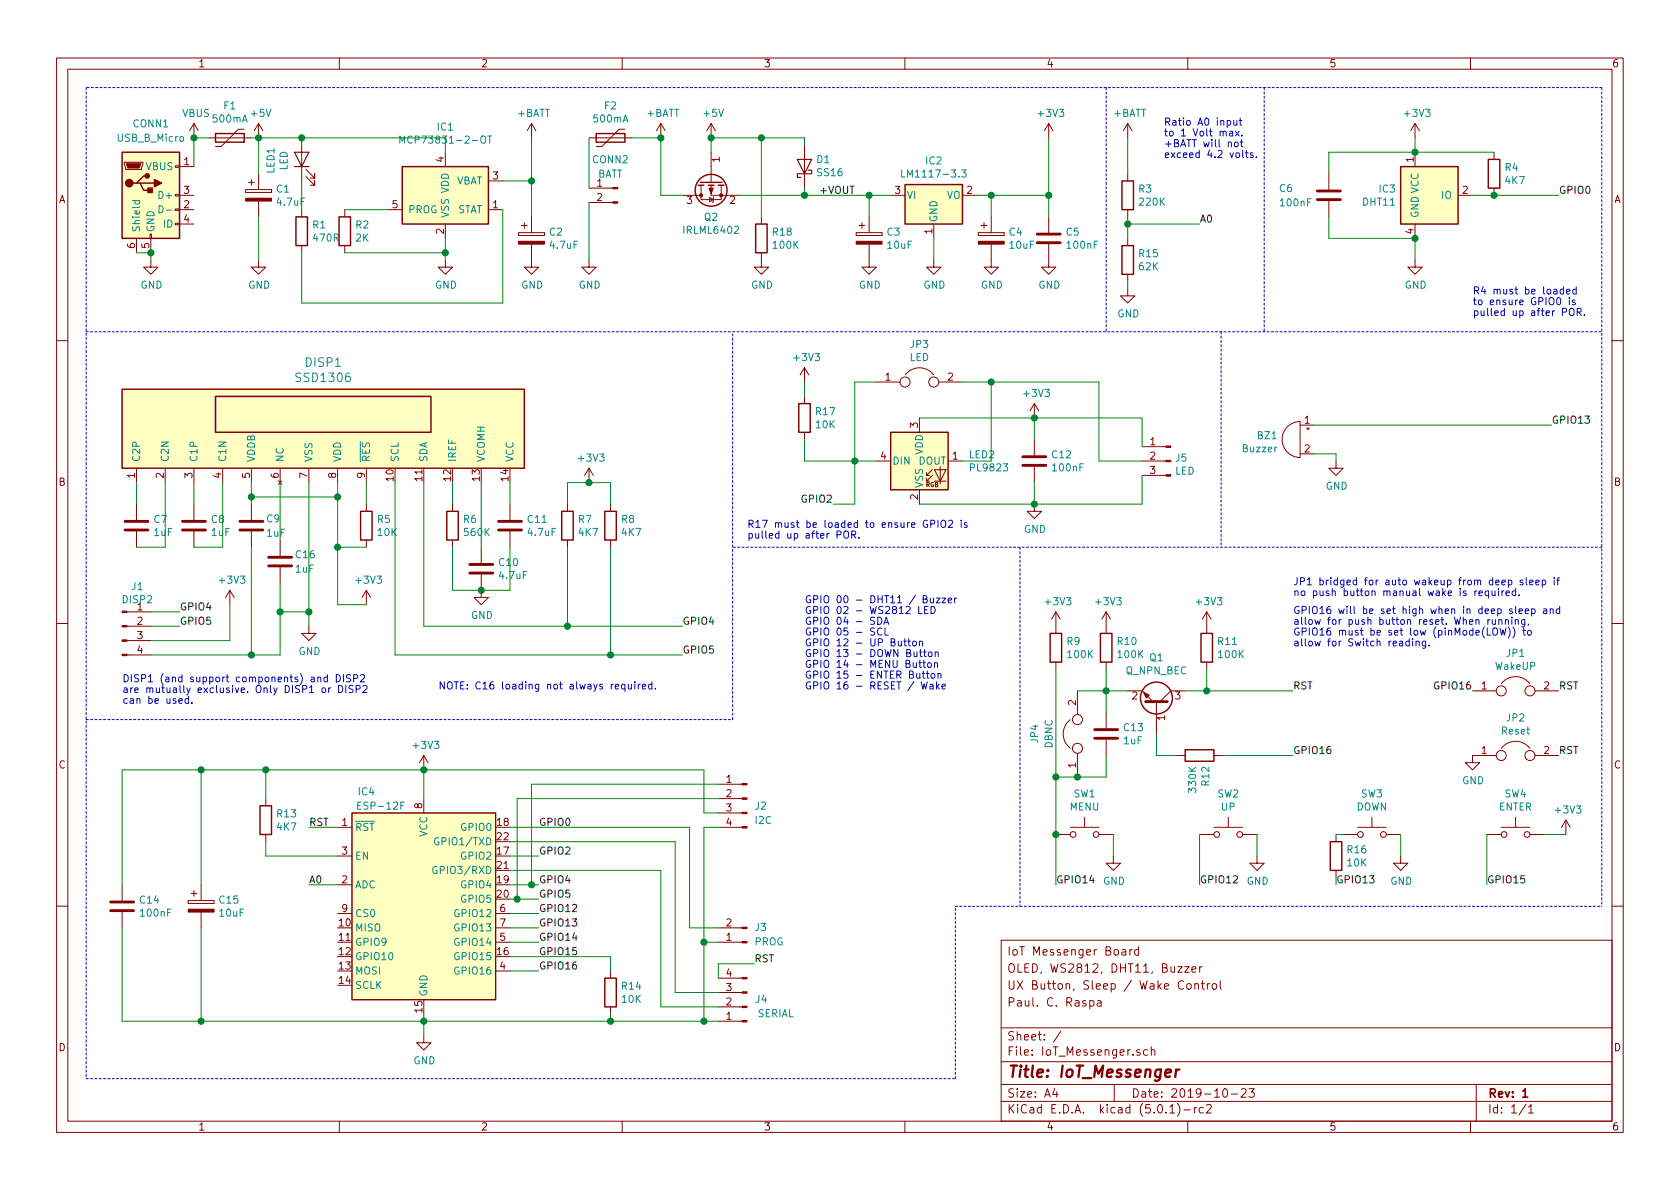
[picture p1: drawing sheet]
EESchema Schematic File Version 4
LIBS:IoT_Messenger-cache
EELAYER 26 0
EELAYER END
$Descr A4 11693 8268
encoding utf-8
Sheet 1 1
Title "IoT_Messenger"
Date "2019-10-23"
Rev "1"
Comp ""
Comment1 "Paul. C. Raspa"
Comment2 "UX Button, Sleep / Wake Control"
Comment3 "OLED, WS2812, DHT11, Buzzer"
Comment4 "IoT Messenger Board"
$EndDescr
$Comp
L Sensor:DHT11 IC3
U 1 1
P 9950 1350
F 0 "IC3" H 9720 1396 50  0000 R CNN
F 1 "DHT11" H 9720 1305 50  0000 R CNN
F 2 "KiCad-Sensors:Aosong_DHT11_5.5x12.0_P2.54mm" H 10100 1600 50  0001 C CNN
F 3 "http://akizukidenshi.com/download/ds/aosong/DHT11.pdf" H 10100 1600 50  0001 C CNN
	1    9950 1350
	1    0    0    -1  
$EndComp
$Comp
L RF_Module:ESP-12F IC4
U 1 1
P 2950 6350
F 0 "IC4" H 2550 7200 50  0000 C CNN
F 1 "ESP-12F" H 2650 7100 50  0000 C CNN
F 2 "RF_Modules:ESP-12E" H 2950 6350 50  0001 C CNN
F 3 "http://wiki.ai-thinker.com/_media/esp8266/esp8266_series_modules_user_manual_v1.1.pdf" H 2600 6450 50  0001 C CNN
	1    2950 6350
	1    0    0    -1  
$EndComp
$Comp
L Connector:Conn_01x02_Male CONN2
U 1 1
P 4300 1300
F 0 "CONN2" H 4350 1500 50  0000 C CNN
F 1 "BATT" H 4350 1400 50  0000 C CNN
F 2 "Connectors_JST:JST_PH_S2B-PH-K_02x2.00mm_Angled" H 4300 1300 50  0001 C CNN
F 3 "~" H 4300 1300 50  0001 C CNN
	1    4300 1300
	-1   0    0    -1  
$EndComp
$Comp
L Connector:Conn_01x04_Male J4
U 1 1
P 5200 7000
F 0 "J4" H 5100 6950 50  0000 C CNN
F 1 "SERIAL" H 5000 7050 50  0000 C CNN
F 2 "Pin_Headers:Pin_Header_Straight_1x04_Pitch2.54mm" H 5200 7000 50  0001 C CNN
F 3 "~" H 5200 7000 50  0001 C CNN
	1    5200 7000
	-1   0    0    1   
$EndComp
$Comp
L Device:CP C2
U 1 1
P 3700 1650
F 0 "C2" H 3818 1696 50  0000 L CNN
F 1 "4.7uF" H 3818 1605 50  0000 L CNN
F 2 "Capacitors_Tantalum_SMD:CP_Tantalum_Case-R_EIA-2012-12_Reflow" H 3738 1500 50  0001 C CNN
F 3 "~" H 3700 1650 50  0001 C CNN
	1    3700 1650
	1    0    0    -1  
$EndComp
$Comp
L Device:CP C1
U 1 1
P 1800 1350
F 0 "C1" H 1918 1396 50  0000 L CNN
F 1 "4.7uF" H 1918 1305 50  0000 L CNN
F 2 "Capacitors_Tantalum_SMD:CP_Tantalum_Case-R_EIA-2012-12_Reflow" H 1838 1200 50  0001 C CNN
F 3 "~" H 1800 1350 50  0001 C CNN
	1    1800 1350
	1    0    0    -1  
$EndComp
$Comp
L Device:CP C3
U 1 1
P 6050 1650
F 0 "C3" H 6168 1696 50  0000 L CNN
F 1 "10uF" H 6168 1605 50  0000 L CNN
F 2 "Capacitors_Tantalum_SMD:CP_Tantalum_Case-R_EIA-2012-12_Reflow" H 6088 1500 50  0001 C CNN
F 3 "~" H 6050 1650 50  0001 C CNN
	1    6050 1650
	1    0    0    -1  
$EndComp
$Comp
L Device:CP C4
U 1 1
P 6900 1650
F 0 "C4" H 7018 1696 50  0000 L CNN
F 1 "10uF" H 7018 1605 50  0000 L CNN
F 2 "Capacitors_Tantalum_SMD:CP_Tantalum_Case-R_EIA-2012-12_Reflow" H 6938 1500 50  0001 C CNN
F 3 "~" H 6900 1650 50  0001 C CNN
	1    6900 1650
	1    0    0    -1  
$EndComp
$Comp
L Device:C C5
U 1 1
P 7300 1650
F 0 "C5" H 7415 1696 50  0000 L CNN
F 1 "100nF" H 7415 1605 50  0000 L CNN
F 2 "Capacitors_SMD:C_0805" H 7338 1500 50  0001 C CNN
F 3 "~" H 7300 1650 50  0001 C CNN
	1    7300 1650
	1    0    0    -1  
$EndComp
$Comp
L Device:C C6
U 1 1
P 9250 1350
F 0 "C6" H 8900 1400 50  0000 L CNN
F 1 "100nF" H 8900 1300 50  0000 L CNN
F 2 "Capacitors_SMD:C_0805" H 9288 1200 50  0001 C CNN
F 3 "~" H 9250 1350 50  0001 C CNN
	1    9250 1350
	1    0    0    -1  
$EndComp
$Comp
L Device:C C9
U 1 1
P 1750 3650
F 0 "C9" H 1850 3700 50  0000 L CNN
F 1 "1uF" H 1850 3600 50  0000 L CNN
F 2 "Capacitors_SMD:C_0805" H 1788 3500 50  0001 C CNN
F 3 "~" H 1750 3650 50  0001 C CNN
	1    1750 3650
	1    0    0    -1  
$EndComp
$Comp
L Device:C C10
U 1 1
P 3350 3950
F 0 "C10" H 3465 3996 50  0000 L CNN
F 1 "4.7uF" H 3465 3905 50  0000 L CNN
F 2 "Capacitors_SMD:C_0805" H 3388 3800 50  0001 C CNN
F 3 "~" H 3350 3950 50  0001 C CNN
	1    3350 3950
	1    0    0    -1  
$EndComp
$Comp
L Device:R R1
U 1 1
P 2100 1600
F 0 "R1" H 2170 1646 50  0000 L CNN
F 1 "470R" H 2170 1555 50  0000 L CNN
F 2 "Resistors_SMD:R_0805" V 2030 1600 50  0001 C CNN
F 3 "~" H 2100 1600 50  0001 C CNN
	1    2100 1600
	1    0    0    -1  
$EndComp
$Comp
L Device:R R2
U 1 1
P 2400 1600
F 0 "R2" H 2470 1646 50  0000 L CNN
F 1 "2K" H 2470 1555 50  0000 L CNN
F 2 "Resistors_SMD:R_0805" V 2330 1600 50  0001 C CNN
F 3 "~" H 2400 1600 50  0001 C CNN
	1    2400 1600
	1    0    0    -1  
$EndComp
$Comp
L Device:R R4
U 1 1
P 10400 1200
F 0 "R4" H 10470 1246 50  0000 L CNN
F 1 "4K7" H 10470 1155 50  0000 L CNN
F 2 "Resistors_SMD:R_0805" V 10330 1200 50  0001 C CNN
F 3 "~" H 10400 1200 50  0001 C CNN
	1    10400 1200
	1    0    0    -1  
$EndComp
$Comp
L Connector:USB_B_Micro CONN1
U 1 1
P 1050 1350
F 0 "CONN1" H 1050 1850 50  0000 C CNN
F 1 "USB_B_Micro" H 1050 1750 50  0000 C CNN
F 2 "Connectors:USB_Mini-B" H 1200 1300 50  0001 C CNN
F 3 "~" H 1200 1300 50  0001 C CNN
	1    1050 1350
	1    0    0    -1  
$EndComp
$Comp
L Battery_Management:MCP73831-2-OT IC1
U 1 1
P 3100 1350
F 0 "IC1" H 3100 1828 50  0000 C CNN
F 1 "MCP73831-2-OT" H 3100 1737 50  0000 C CNN
F 2 "TO_SOT_Packages_SMD:SOT-23-5_HandSoldering" H 3150 1100 50  0001 L CIN
F 3 "http://ww1.microchip.com/downloads/en/DeviceDoc/20001984g.pdf" H 2950 1300 50  0001 C CNN
	1    3100 1350
	1    0    0    -1  
$EndComp
$Comp
L Device:LED LED1
U 1 1
P 2100 1100
F 0 "LED1" H 2091 1316 50  0000 C CNN
F 1 "LED" H 2091 1225 50  0000 C CNN
F 2 "LEDs:LED_0805" H 2100 1100 50  0001 C CNN
F 3 "~" H 2100 1100 50  0001 C CNN
	1    2100 1100
	0    -1   -1   0   
$EndComp
$Comp
L Device:Jumper JP1
U 1 1
P 10550 4800
F 0 "JP1" H 10550 5064 50  0000 C CNN
F 1 "WakeUP" H 10550 4973 50  0000 C CNN
F 2 "KiCad-Jumper:SolderJumper-2_P1.3mm_Open_RoundedPad1.0x1.5mm" H 10550 4800 50  0001 C CNN
F 3 "~" H 10550 4800 50  0001 C CNN
	1    10550 4800
	1    0    0    -1  
$EndComp
$Comp
L Switch:SW_Push SW2
U 1 1
P 8550 5800
F 0 "SW2" H 8550 6085 50  0000 C CNN
F 1 "UP" H 8550 5994 50  0000 C CNN
F 2 "Buttons_Switches_SMD:SW_DIP_x1_W7.62mm_Slide_Copal_CHS-B" H 8550 6000 50  0001 C CNN
F 3 "" H 8550 6000 50  0001 C CNN
	1    8550 5800
	1    0    0    -1  
$EndComp
$Comp
L Switch:SW_Push SW3
U 1 1
P 9550 5800
F 0 "SW3" H 9550 6085 50  0000 C CNN
F 1 "DOWN" H 9550 5994 50  0000 C CNN
F 2 "Buttons_Switches_SMD:SW_DIP_x1_W7.62mm_Slide_Copal_CHS-B" H 9550 6000 50  0001 C CNN
F 3 "" H 9550 6000 50  0001 C CNN
	1    9550 5800
	1    0    0    -1  
$EndComp
$Comp
L Switch:SW_Push SW4
U 1 1
P 10550 5800
F 0 "SW4" H 10550 6085 50  0000 C CNN
F 1 "ENTER" H 10550 5994 50  0000 C CNN
F 2 "Buttons_Switches_SMD:SW_DIP_x1_W7.62mm_Slide_Copal_CHS-B" H 10550 6000 50  0001 C CNN
F 3 "" H 10550 6000 50  0001 C CNN
	1    10550 5800
	1    0    0    -1  
$EndComp
$Comp
L power:GND #PWR0101
U 1 1
P 1050 1800
F 0 "#PWR0101" H 1050 1550 50  0001 C CNN
F 1 "GND" H 1055 1627 50  0000 C CNN
F 2 "" H 1050 1800 50  0001 C CNN
F 3 "" H 1050 1800 50  0001 C CNN
	1    1050 1800
	1    0    0    -1  
$EndComp
$Comp
L power:+5V #PWR0102
U 1 1
P 1800 950
F 0 "#PWR0102" H 1800 800 50  0001 C CNN
F 1 "+5V" H 1815 1123 50  0000 C CNN
F 2 "" H 1800 950 50  0001 C CNN
F 3 "" H 1800 950 50  0001 C CNN
	1    1800 950 
	1    0    0    -1  
$EndComp
$Comp
L power:GND #PWR0103
U 1 1
P 1800 1800
F 0 "#PWR0103" H 1800 1550 50  0001 C CNN
F 1 "GND" H 1805 1627 50  0000 C CNN
F 2 "" H 1800 1800 50  0001 C CNN
F 3 "" H 1800 1800 50  0001 C CNN
	1    1800 1800
	1    0    0    -1  
$EndComp
$Comp
L power:GND #PWR0104
U 1 1
P 3100 1800
F 0 "#PWR0104" H 3100 1550 50  0001 C CNN
F 1 "GND" H 3105 1627 50  0000 C CNN
F 2 "" H 3100 1800 50  0001 C CNN
F 3 "" H 3100 1800 50  0001 C CNN
	1    3100 1800
	1    0    0    -1  
$EndComp
Wire Wire Line
	2100 1250 2100 1450
Wire Wire Line
	2400 1450 2700 1450
Wire Wire Line
	2400 1750 3100 1750
Wire Wire Line
	3100 1750 3100 1650
Wire Wire Line
	3100 1800 3100 1750
Connection ~ 3100 1750
Wire Wire Line
	3100 1050 3100 950 
Wire Wire Line
	3100 950  2100 950 
Wire Wire Line
	2100 950  1800 950 
Wire Wire Line
	1800 950  1800 1200
Connection ~ 2100 950 
Wire Wire Line
	1800 1500 1800 1800
Wire Wire Line
	1350 1150 1350 950 
Connection ~ 1800 950 
Wire Wire Line
	1050 1750 1050 1800
Wire Wire Line
	1050 1750 950  1750
Connection ~ 1050 1750
Wire Wire Line
	2100 1750 2100 2100
Wire Wire Line
	2100 2100 3500 2100
Wire Wire Line
	3500 2100 3500 1450
$Comp
L power:GND #PWR0105
U 1 1
P 3700 1800
F 0 "#PWR0105" H 3700 1550 50  0001 C CNN
F 1 "GND" H 3705 1627 50  0000 C CNN
F 2 "" H 3700 1800 50  0001 C CNN
F 3 "" H 3700 1800 50  0001 C CNN
	1    3700 1800
	1    0    0    -1  
$EndComp
Wire Wire Line
	3700 1500 3700 1250
Wire Wire Line
	3700 1250 3500 1250
Connection ~ 3700 1250
$Comp
L power:GND #PWR0106
U 1 1
P 6050 1800
F 0 "#PWR0106" H 6050 1550 50  0001 C CNN
F 1 "GND" H 6055 1627 50  0000 C CNN
F 2 "" H 6050 1800 50  0001 C CNN
F 3 "" H 6050 1800 50  0001 C CNN
	1    6050 1800
	1    0    0    -1  
$EndComp
$Comp
L power:GND #PWR0107
U 1 1
P 6500 1800
F 0 "#PWR0107" H 6500 1550 50  0001 C CNN
F 1 "GND" H 6505 1627 50  0000 C CNN
F 2 "" H 6500 1800 50  0001 C CNN
F 3 "" H 6500 1800 50  0001 C CNN
	1    6500 1800
	1    0    0    -1  
$EndComp
$Comp
L power:GND #PWR0108
U 1 1
P 6900 1800
F 0 "#PWR0108" H 6900 1550 50  0001 C CNN
F 1 "GND" H 6905 1627 50  0000 C CNN
F 2 "" H 6900 1800 50  0001 C CNN
F 3 "" H 6900 1800 50  0001 C CNN
	1    6900 1800
	1    0    0    -1  
$EndComp
$Comp
L power:+3V3 #PWR0109
U 1 1
P 7300 950
F 0 "#PWR0109" H 7300 800 50  0001 C CNN
F 1 "+3V3" H 7315 1123 50  0000 C CNN
F 2 "" H 7300 950 50  0001 C CNN
F 3 "" H 7300 950 50  0001 C CNN
	1    7300 950 
	1    0    0    -1  
$EndComp
$Comp
L power:+BATT #PWR0110
U 1 1
P 3700 950
F 0 "#PWR0110" H 3700 800 50  0001 C CNN
F 1 "+BATT" H 3715 1123 50  0000 C CNN
F 2 "" H 3700 950 50  0001 C CNN
F 3 "" H 3700 950 50  0001 C CNN
	1    3700 950 
	1    0    0    -1  
$EndComp
Wire Wire Line
	3700 1250 3700 950 
$Comp
L power:GND #PWR0111
U 1 1
P 4100 1800
F 0 "#PWR0111" H 4100 1550 50  0001 C CNN
F 1 "GND" H 4105 1627 50  0000 C CNN
F 2 "" H 4100 1800 50  0001 C CNN
F 3 "" H 4100 1800 50  0001 C CNN
	1    4100 1800
	1    0    0    -1  
$EndComp
Wire Wire Line
	4100 1800 4100 1400
$Comp
L power:+BATT #PWR0112
U 1 1
P 4600 950
F 0 "#PWR0112" H 4600 800 50  0001 C CNN
F 1 "+BATT" H 4615 1123 50  0000 C CNN
F 2 "" H 4600 950 50  0001 C CNN
F 3 "" H 4600 950 50  0001 C CNN
	1    4600 950 
	1    0    0    -1  
$EndComp
$Comp
L power:GND #PWR0113
U 1 1
P 7300 1800
F 0 "#PWR0113" H 7300 1550 50  0001 C CNN
F 1 "GND" H 7305 1627 50  0000 C CNN
F 2 "" H 7300 1800 50  0001 C CNN
F 3 "" H 7300 1800 50  0001 C CNN
	1    7300 1800
	1    0    0    -1  
$EndComp
$Comp
L power:GND #PWR0114
U 1 1
P 9850 1800
F 0 "#PWR0114" H 9850 1550 50  0001 C CNN
F 1 "GND" H 9855 1627 50  0000 C CNN
F 2 "" H 9850 1800 50  0001 C CNN
F 3 "" H 9850 1800 50  0001 C CNN
	1    9850 1800
	1    0    0    -1  
$EndComp
$Comp
L power:+3V3 #PWR0115
U 1 1
P 9850 950
F 0 "#PWR0115" H 9850 800 50  0001 C CNN
F 1 "+3V3" H 9865 1123 50  0000 C CNN
F 2 "" H 9850 950 50  0001 C CNN
F 3 "" H 9850 950 50  0001 C CNN
	1    9850 950 
	1    0    0    -1  
$EndComp
Wire Wire Line
	9850 1800 9850 1650
Wire Wire Line
	9850 1050 9850 950 
Wire Wire Line
	9850 1050 9250 1050
Wire Wire Line
	9250 1050 9250 1200
Connection ~ 9850 1050
Wire Wire Line
	9850 1650 9250 1650
Wire Wire Line
	9250 1650 9250 1500
Connection ~ 9850 1650
Wire Wire Line
	10400 1050 9850 1050
Wire Wire Line
	10250 1350 10400 1350
Wire Wire Line
	10400 1350 10850 1350
Connection ~ 10400 1350
$Comp
L Device:R R3
U 1 1
P 7850 1350
F 0 "R3" H 7920 1396 50  0000 L CNN
F 1 "220K" H 7920 1305 50  0000 L CNN
F 2 "Resistors_SMD:R_0805" V 7780 1350 50  0001 C CNN
F 3 "~" H 7850 1350 50  0001 C CNN
	1    7850 1350
	1    0    0    -1  
$EndComp
$Comp
L power:+BATT #PWR0116
U 1 1
P 7850 950
F 0 "#PWR0116" H 7850 800 50  0001 C CNN
F 1 "+BATT" H 7865 1123 50  0000 C CNN
F 2 "" H 7850 950 50  0001 C CNN
F 3 "" H 7850 950 50  0001 C CNN
	1    7850 950 
	1    0    0    -1  
$EndComp
Wire Wire Line
	7850 1550 8350 1550
Wire Wire Line
	7850 1550 7850 1500
$Comp
L IoT_Messenger-rescue:SSD1306-SSD1306_OLED-0.91-128x32 DISP1
U 1 1
P 2250 3350
F 0 "DISP1" H 2250 4189 60  0000 C CNN
F 1 "SSD1306" H 2250 4083 60  0000 C CNN
F 2 "KiCad-SSD1306:SSD1306_OLED-0.91-128x32" H 2250 3350 60  0001 C CNN
F 3 "" H 2250 3350 60  0001 C CNN
	1    2250 3350
	1    0    0    -1  
$EndComp
$Comp
L Device:C C8
U 1 1
P 1350 3650
F 0 "C8" H 1465 3696 50  0000 L CNN
F 1 "1uF" H 1465 3605 50  0000 L CNN
F 2 "Capacitors_SMD:C_0805" H 1388 3500 50  0001 C CNN
F 3 "~" H 1350 3650 50  0001 C CNN
	1    1350 3650
	1    0    0    -1  
$EndComp
$Comp
L Device:C C7
U 1 1
P 950 3650
F 0 "C7" H 1065 3696 50  0000 L CNN
F 1 "1uF" H 1065 3605 50  0000 L CNN
F 2 "Capacitors_SMD:C_0805" H 988 3500 50  0001 C CNN
F 3 "~" H 950 3650 50  0001 C CNN
	1    950  3650
	1    0    0    -1  
$EndComp
$Comp
L Device:C C11
U 1 1
P 3550 3650
F 0 "C11" H 3665 3696 50  0000 L CNN
F 1 "4.7uF" H 3665 3605 50  0000 L CNN
F 2 "Capacitors_SMD:C_0805" H 3588 3500 50  0001 C CNN
F 3 "~" H 3550 3650 50  0001 C CNN
	1    3550 3650
	1    0    0    -1  
$EndComp
$Comp
L Device:R R5
U 1 1
P 2550 3650
F 0 "R5" H 2620 3696 50  0000 L CNN
F 1 "10K" H 2620 3605 50  0000 L CNN
F 2 "Resistors_SMD:R_0805" V 2480 3650 50  0001 C CNN
F 3 "~" H 2550 3650 50  0001 C CNN
	1    2550 3650
	1    0    0    -1  
$EndComp
$Comp
L Device:R R7
U 1 1
P 3950 3650
F 0 "R7" H 4020 3696 50  0000 L CNN
F 1 "4K7" H 4020 3605 50  0000 L CNN
F 2 "Resistors_SMD:R_0805" V 3880 3650 50  0001 C CNN
F 3 "~" H 3950 3650 50  0001 C CNN
	1    3950 3650
	1    0    0    -1  
$EndComp
$Comp
L Device:R R6
U 1 1
P 3150 3650
F 0 "R6" H 3220 3696 50  0000 L CNN
F 1 "560K" H 3220 3605 50  0000 L CNN
F 2 "Resistors_SMD:R_0805" V 3080 3650 50  0001 C CNN
F 3 "~" H 3150 3650 50  0001 C CNN
	1    3150 3650
	1    0    0    -1  
$EndComp
Wire Wire Line
	950  3500 950  3350
Wire Wire Line
	1350 3500 1350 3350
Wire Wire Line
	950  3800 1150 3800
Wire Wire Line
	1150 3800 1150 3350
Wire Wire Line
	1350 3800 1550 3800
Wire Wire Line
	1550 3800 1550 3350
Wire Wire Line
	1750 3500 1750 3450
$Comp
L power:GND #PWR0117
U 1 1
P 2150 4350
F 0 "#PWR0117" H 2150 4100 50  0001 C CNN
F 1 "GND" H 2155 4177 50  0000 C CNN
F 2 "" H 2150 4350 50  0001 C CNN
F 3 "" H 2150 4350 50  0001 C CNN
	1    2150 4350
	1    0    0    -1  
$EndComp
Wire Wire Line
	3150 3500 3150 3350
Wire Wire Line
	3350 3800 3350 3350
Wire Wire Line
	3550 3500 3550 3350
Wire Wire Line
	2350 3350 2350 3450
Wire Wire Line
	2350 3450 1750 3450
Connection ~ 1750 3450
Wire Wire Line
	1750 3450 1750 3350
Wire Wire Line
	3350 4100 3150 4100
Wire Wire Line
	3550 3800 3550 4100
Wire Wire Line
	3550 4100 3350 4100
Connection ~ 3350 4100
Wire Wire Line
	3150 3800 3150 4100
Wire Wire Line
	2550 3350 2550 3500
Wire Wire Line
	2550 3800 2350 3800
Wire Wire Line
	2350 3800 2350 3450
Connection ~ 2350 3450
$Comp
L power:+3V3 #PWR0118
U 1 1
P 2550 4200
F 0 "#PWR0118" H 2550 4050 50  0001 C CNN
F 1 "+3V3" H 2565 4373 50  0000 C CNN
F 2 "" H 2550 4200 50  0001 C CNN
F 3 "" H 2550 4200 50  0001 C CNN
	1    2550 4200
	1    0    0    -1  
$EndComp
$Comp
L power:GND #PWR0119
U 1 1
P 3350 4100
F 0 "#PWR0119" H 3350 3850 50  0001 C CNN
F 1 "GND" H 3355 3927 50  0000 C CNN
F 2 "" H 3350 4100 50  0001 C CNN
F 3 "" H 3350 4100 50  0001 C CNN
	1    3350 4100
	1    0    0    -1  
$EndComp
Wire Wire Line
	2350 3800 2350 4200
Connection ~ 2350 3800
Wire Wire Line
	2350 4200 2550 4200
$Comp
L Device:R R8
U 1 1
P 4250 3650
F 0 "R8" H 4320 3696 50  0000 L CNN
F 1 "4K7" H 4320 3605 50  0000 L CNN
F 2 "Resistors_SMD:R_0805" V 4180 3650 50  0001 C CNN
F 3 "~" H 4250 3650 50  0001 C CNN
	1    4250 3650
	1    0    0    -1  
$EndComp
$Comp
L power:+3V3 #PWR0120
U 1 1
P 4100 3350
F 0 "#PWR0120" H 4100 3200 50  0001 C CNN
F 1 "+3V3" H 4115 3523 50  0000 C CNN
F 2 "" H 4100 3350 50  0001 C CNN
F 3 "" H 4100 3350 50  0001 C CNN
	1    4100 3350
	1    0    0    -1  
$EndComp
Wire Wire Line
	3950 3500 3950 3350
Wire Wire Line
	3950 3350 4100 3350
Wire Wire Line
	4250 3500 4250 3350
Wire Wire Line
	4250 3350 4100 3350
Connection ~ 4100 3350
Wire Wire Line
	2950 3350 2950 4350
Wire Wire Line
	2950 4350 3950 4350
Wire Wire Line
	2750 3350 2750 4550
Wire Wire Line
	2750 4550 4250 4550
Wire Wire Line
	3950 3800 3950 4350
Connection ~ 3950 4350
Wire Wire Line
	3950 4350 4750 4350
Wire Wire Line
	4250 3800 4250 4550
Connection ~ 4250 4550
Wire Wire Line
	4250 4550 4750 4550
$Comp
L Device:Polyfuse F1
U 1 1
P 1600 950
F 0 "F1" V 1375 950 50  0000 C CNN
F 1 "500mA" V 1466 950 50  0000 C CNN
F 2 "Fuse_Holders_and_Fuses:Fuse_SMD1206_Reflow" H 1650 750 50  0001 L CNN
F 3 "~" H 1600 950 50  0001 C CNN
	1    1600 950 
	0    1    1    0   
$EndComp
Wire Wire Line
	1350 950  1450 950 
$Comp
L Device:Buzzer BZ1
U 1 1
P 9050 3050
F 0 "BZ1" H 9203 3079 50  0000 L CNN
F 1 "Buzzer" H 9203 2988 50  0000 L CNN
F 2 "Buzzers_Beepers:Buzzer_15x7.5RM7.6" V 9025 3150 50  0001 C CNN
F 3 "~" V 9025 3150 50  0001 C CNN
	1    9050 3050
	-1   0    0    -1  
$EndComp
$Comp
L Switch:SW_Push SW1
U 1 1
P 7550 5800
F 0 "SW1" H 7550 6085 50  0000 C CNN
F 1 "MENU" H 7550 5994 50  0000 C CNN
F 2 "Buttons_Switches_SMD:SW_DIP_x1_W7.62mm_Slide_Copal_CHS-B" H 7550 6000 50  0001 C CNN
F 3 "" H 7550 6000 50  0001 C CNN
	1    7550 5800
	1    0    0    -1  
$EndComp
$Comp
L power:GND #PWR0123
U 1 1
P 8750 5950
F 0 "#PWR0123" H 8750 5700 50  0001 C CNN
F 1 "GND" H 8755 5777 50  0000 C CNN
F 2 "" H 8750 5950 50  0001 C CNN
F 3 "" H 8750 5950 50  0001 C CNN
	1    8750 5950
	1    0    0    -1  
$EndComp
$Comp
L power:GND #PWR0124
U 1 1
P 9750 5950
F 0 "#PWR0124" H 9750 5700 50  0001 C CNN
F 1 "GND" H 9755 5777 50  0000 C CNN
F 2 "" H 9750 5950 50  0001 C CNN
F 3 "" H 9750 5950 50  0001 C CNN
	1    9750 5950
	1    0    0    -1  
$EndComp
Wire Wire Line
	8750 5950 8750 5800
Wire Wire Line
	9750 5950 9750 5800
$Comp
L power:GND #PWR0126
U 1 1
P 9300 3200
F 0 "#PWR0126" H 9300 2950 50  0001 C CNN
F 1 "GND" H 9305 3027 50  0000 C CNN
F 2 "" H 9300 3200 50  0001 C CNN
F 3 "" H 9300 3200 50  0001 C CNN
	1    9300 3200
	1    0    0    -1  
$EndComp
Wire Wire Line
	7750 5950 7750 5800
$Comp
L Device:R R9
U 1 1
P 7350 4500
F 0 "R9" H 7420 4546 50  0000 L CNN
F 1 "100K" H 7420 4455 50  0000 L CNN
F 2 "Resistors_SMD:R_0805" V 7280 4500 50  0001 C CNN
F 3 "~" H 7350 4500 50  0001 C CNN
	1    7350 4500
	1    0    0    -1  
$EndComp
$Comp
L Device:R R12
U 1 1
P 8350 5250
F 0 "R12" H 8420 5296 50  0000 L CNN
F 1 "330K" H 8420 5205 50  0000 L CNN
F 2 "Resistors_SMD:R_0805" V 8280 5250 50  0001 C CNN
F 3 "~" H 8350 5250 50  0001 C CNN
	1    8350 5250
	0    1    1    0   
$EndComp
$Comp
L Device:R R10
U 1 1
P 7700 4500
F 0 "R10" H 7770 4546 50  0000 L CNN
F 1 "100K" H 7770 4455 50  0000 L CNN
F 2 "Resistors_SMD:R_0805" V 7630 4500 50  0001 C CNN
F 3 "~" H 7700 4500 50  0001 C CNN
	1    7700 4500
	1    0    0    -1  
$EndComp
$Comp
L Device:C C13
U 1 1
P 7700 5100
F 0 "C13" H 7815 5146 50  0000 L CNN
F 1 "1uF" H 7815 5055 50  0000 L CNN
F 2 "Capacitors_SMD:C_0805" H 7738 4950 50  0001 C CNN
F 3 "~" H 7700 5100 50  0001 C CNN
	1    7700 5100
	1    0    0    -1  
$EndComp
Wire Wire Line
	7700 4650 7700 4800
Wire Wire Line
	7850 4800 7700 4800
Connection ~ 7700 4800
Wire Wire Line
	7700 4800 7700 4950
Wire Wire Line
	8050 5100 8050 5250
Wire Wire Line
	8050 5250 8200 5250
Wire Wire Line
	8500 5250 9000 5250
Wire Wire Line
	8250 4800 8400 4800
$Comp
L power:+3V3 #PWR0127
U 1 1
P 7350 4350
F 0 "#PWR0127" H 7350 4200 50  0001 C CNN
F 1 "+3V3" H 7365 4523 50  0000 C CNN
F 2 "" H 7350 4350 50  0001 C CNN
F 3 "" H 7350 4350 50  0001 C CNN
	1    7350 4350
	1    0    0    -1  
$EndComp
$Comp
L power:+3V3 #PWR0128
U 1 1
P 7700 4350
F 0 "#PWR0128" H 7700 4200 50  0001 C CNN
F 1 "+3V3" H 7715 4523 50  0000 C CNN
F 2 "" H 7700 4350 50  0001 C CNN
F 3 "" H 7700 4350 50  0001 C CNN
	1    7700 4350
	1    0    0    -1  
$EndComp
Text Label 9000 5250 0    50   ~ 0
GPIO16
Text Label 9000 4800 0    50   ~ 0
RST
$Comp
L Device:R R11
U 1 1
P 8400 4500
F 0 "R11" H 8470 4546 50  0000 L CNN
F 1 "100K" H 8470 4455 50  0000 L CNN
F 2 "Resistors_SMD:R_0805" V 8330 4500 50  0001 C CNN
F 3 "~" H 8400 4500 50  0001 C CNN
	1    8400 4500
	1    0    0    -1  
$EndComp
$Comp
L power:+3V3 #PWR0129
U 1 1
P 8400 4350
F 0 "#PWR0129" H 8400 4200 50  0001 C CNN
F 1 "+3V3" H 8415 4523 50  0000 C CNN
F 2 "" H 8400 4350 50  0001 C CNN
F 3 "" H 8400 4350 50  0001 C CNN
	1    8400 4350
	1    0    0    -1  
$EndComp
Wire Wire Line
	8400 4650 8400 4800
Connection ~ 8400 4800
Wire Wire Line
	8400 4800 9000 4800
Text Label 10850 4800 0    50   ~ 0
RST
Text Label 10250 4800 2    50   ~ 0
GPIO16
Text Label 4750 4350 0    50   ~ 0
GPIO4
Text Label 4750 4550 0    50   ~ 0
GPIO5
$Comp
L Connector:Conn_01x04_Male J1
U 1 1
P 850 4350
F 0 "J1" H 956 4628 50  0000 C CNN
F 1 "DISP2" H 956 4537 50  0000 C CNN
F 2 "Pin_Headers:Pin_Header_Straight_1x04_Pitch2.54mm" H 850 4350 50  0001 C CNN
F 3 "~" H 850 4350 50  0001 C CNN
	1    850  4350
	1    0    0    -1  
$EndComp
Wire Wire Line
	7350 5800 7350 6150
Connection ~ 7350 5800
Wire Wire Line
	8350 5800 8350 6150
Wire Wire Line
	10350 5800 10350 6150
Wire Wire Line
	9150 3150 9300 3150
Wire Wire Line
	9300 3150 9300 3200
Text Label 8350 1550 0    50   ~ 0
A0
$Comp
L power:GND #PWR0131
U 1 1
P 2950 7200
F 0 "#PWR0131" H 2950 6950 50  0001 C CNN
F 1 "GND" H 2955 7027 50  0000 C CNN
F 2 "" H 2950 7200 50  0001 C CNN
F 3 "" H 2950 7200 50  0001 C CNN
	1    2950 7200
	1    0    0    -1  
$EndComp
$Comp
L power:+3V3 #PWR0132
U 1 1
P 2950 5350
F 0 "#PWR0132" H 2950 5200 50  0001 C CNN
F 1 "+3V3" H 2965 5523 50  0000 C CNN
F 2 "" H 2950 5350 50  0001 C CNN
F 3 "" H 2950 5350 50  0001 C CNN
	1    2950 5350
	1    0    0    -1  
$EndComp
Wire Wire Line
	2950 7200 2950 7100
$Comp
L Device:R R13
U 1 1
P 1850 5700
F 0 "R13" H 1920 5746 50  0000 L CNN
F 1 "4K7" H 1920 5655 50  0000 L CNN
F 2 "Resistors_SMD:R_0805" V 1780 5700 50  0001 C CNN
F 3 "~" H 1850 5700 50  0001 C CNN
	1    1850 5700
	1    0    0    -1  
$EndComp
Wire Wire Line
	2350 5950 1850 5950
Wire Wire Line
	1850 5950 1850 5850
Wire Wire Line
	2350 5750 2150 5750
Wire Wire Line
	2350 6150 2150 6150
Wire Wire Line
	3550 6750 3750 6750
Text Label 2150 5750 0    50   ~ 0
RST
Text Label 2150 6150 0    50   ~ 0
A0
$Comp
L Device:C C14
U 1 1
P 850 6300
F 0 "C14" H 965 6346 50  0000 L CNN
F 1 "100nF" H 965 6255 50  0000 L CNN
F 2 "Capacitors_SMD:C_0805" H 888 6150 50  0001 C CNN
F 3 "~" H 850 6300 50  0001 C CNN
	1    850  6300
	1    0    0    -1  
$EndComp
Wire Wire Line
	850  6450 850  7100
Connection ~ 2950 7100
Wire Wire Line
	2950 7100 2950 7050
Text Label 3750 6750 0    50   ~ 0
GPIO16
Text Label 3750 6150 0    50   ~ 0
GPIO4
Text Label 3750 6250 0    50   ~ 0
GPIO5
Text Notes 9000 4150 0    50   ~ 0
JP1 bridged for auto wakeup from deep sleep if\nno push button manual wake is required.
Text Label 8350 6150 0    50   ~ 0
GPIO12
Text Label 9300 6150 0    50   ~ 0
GPIO13
Text Label 7350 6150 0    50   ~ 0
GPIO14
Text Label 10350 6150 0    50   ~ 0
GPIO15
$Comp
L power:GND #PWR0133
U 1 1
P 7750 5950
F 0 "#PWR0133" H 7750 5700 50  0001 C CNN
F 1 "GND" H 7755 5777 50  0000 C CNN
F 2 "" H 7750 5950 50  0001 C CNN
F 3 "" H 7750 5950 50  0001 C CNN
	1    7750 5950
	1    0    0    -1  
$EndComp
Text Notes 9000 4500 0    50   ~ 0
GPIO16 will be set high when in deep sleep and\nallow for push button reset. When running,\nGPIO16 must be set low (pinMode(LOW)) to\nallow for Switch reading.
Wire Wire Line
	3550 6350 3750 6350
Wire Wire Line
	3550 6450 3750 6450
Wire Wire Line
	3550 6550 3750 6550
Text Label 3750 6350 0    50   ~ 0
GPIO12
Text Label 3750 6450 0    50   ~ 0
GPIO13
Text Label 3750 6550 0    50   ~ 0
GPIO14
Text Label 3750 6650 0    50   ~ 0
GPIO15
Wire Wire Line
	3550 5950 3750 5950
Text Label 3750 5750 0    50   ~ 0
GPIO0
Text Label 10850 1350 0    50   ~ 0
GPIO0
Text Label 3750 5950 0    50   ~ 0
GPIO2
Text Label 5800 3500 2    50   ~ 0
GPIO2
$Comp
L Device:C C12
U 1 1
P 7200 3200
F 0 "C12" H 7315 3246 50  0000 L CNN
F 1 "100nF" H 7315 3155 50  0000 L CNN
F 2 "Capacitors_SMD:C_0805" H 7238 3050 50  0001 C CNN
F 3 "~" H 7200 3200 50  0001 C CNN
	1    7200 3200
	1    0    0    -1  
$EndComp
Wire Wire Line
	6400 2900 7200 2900
Wire Wire Line
	7200 2900 7200 3050
Wire Wire Line
	6400 3500 7200 3500
Wire Wire Line
	7200 3500 7200 3350
$Comp
L power:GND #PWR0134
U 1 1
P 7200 3500
F 0 "#PWR0134" H 7200 3250 50  0001 C CNN
F 1 "GND" H 7205 3327 50  0000 C CNN
F 2 "" H 7200 3500 50  0001 C CNN
F 3 "" H 7200 3500 50  0001 C CNN
	1    7200 3500
	1    0    0    -1  
$EndComp
Connection ~ 7200 3500
$Comp
L power:+3V3 #PWR0135
U 1 1
P 7200 2900
F 0 "#PWR0135" H 7200 2750 50  0001 C CNN
F 1 "+3V3" H 7215 3073 50  0000 C CNN
F 2 "" H 7200 2900 50  0001 C CNN
F 3 "" H 7200 2900 50  0001 C CNN
	1    7200 2900
	1    0    0    -1  
$EndComp
Connection ~ 7200 2900
Wire Wire Line
	1050 4250 1250 4250
Wire Wire Line
	1050 4350 1250 4350
Text Label 1250 4250 0    50   ~ 0
GPIO4
Text Label 1250 4350 0    50   ~ 0
GPIO5
$Comp
L power:+3V3 #PWR0136
U 1 1
P 1600 4200
F 0 "#PWR0136" H 1600 4050 50  0001 C CNN
F 1 "+3V3" H 1615 4373 50  0000 C CNN
F 2 "" H 1600 4200 50  0001 C CNN
F 3 "" H 1600 4200 50  0001 C CNN
	1    1600 4200
	1    0    0    -1  
$EndComp
Wire Wire Line
	1050 4550 1750 4550
Text Notes 850  4900 0    50   ~ 0
DISP1 (and support components) and DISP2\nare mutually exclusive. Only DISP1 or DISP2\ncan be used.
Text Notes 5600 4800 0    50   ~ 0
GPIO 00 - DHT11 / Buzzer\nGPIO 02 - WS2812 LED\nGPIO 04 - SDA\nGPIO 05 - SCL\nGPIO 12 - UP Button\nGPIO 13 - DOWN Button\nGPIO 14 - MENU Button\nGPIO 15 - ENTER Button\nGPIO 16 - RESET / Wake
$Comp
L Connector:Conn_01x02_Male J3
U 1 1
P 5200 6550
F 0 "J3" H 5150 6450 50  0000 R CNN
F 1 "PROG" H 5150 6550 50  0000 R CNN
F 2 "Pin_Headers:Pin_Header_Straight_1x02_Pitch2.54mm" H 5200 6550 50  0001 C CNN
F 3 "~" H 5200 6550 50  0001 C CNN
	1    5200 6550
	-1   0    0    1   
$EndComp
Wire Wire Line
	5000 6450 4800 6450
Wire Wire Line
	4800 6450 4800 5750
$Comp
L Connector:Conn_01x04_Male J2
U 1 1
P 5200 5550
F 0 "J2" H 5150 5500 50  0000 R CNN
F 1 "I2C" H 5150 5400 50  0000 R CNN
F 2 "Pin_Headers:Pin_Header_Straight_1x04_Pitch2.54mm" H 5200 5550 50  0001 C CNN
F 3 "~" H 5200 5550 50  0001 C CNN
	1    5200 5550
	-1   0    0    -1  
$EndComp
Wire Wire Line
	5000 5750 4900 5750
Wire Wire Line
	4900 5750 4900 6550
Wire Wire Line
	4900 6550 5000 6550
Wire Wire Line
	4900 6550 4900 7100
Connection ~ 4900 6550
Connection ~ 4900 7100
Wire Wire Line
	4900 7100 5000 7100
Text Label 10800 2950 0    50   ~ 0
GPIO13
Wire Notes Line
	600  2300 11150 2300
Wire Notes Line
	11150 600  600  600 
Wire Notes Line
	7700 600  7700 2300
Wire Notes Line
	8800 600  8800 2300
Wire Notes Line
	600  5000 5100 5000
Wire Notes Line
	5100 5000 5100 2300
Wire Notes Line
	11150 3800 5100 3800
Wire Notes Line
	8500 2300 8500 3800
Wire Notes Line
	7100 3800 7100 6300
Wire Notes Line
	11150 600  11150 6300
Wire Notes Line
	600  7500 6650 7500
Wire Notes Line
	6650 7500 6650 6300
Wire Notes Line
	600  600  600  7500
Wire Notes Line
	6650 6300 11150 6300
$Comp
L Device:Jumper JP2
U 1 1
P 10550 5250
F 0 "JP2" H 10550 5514 50  0000 C CNN
F 1 "Reset" H 10550 5423 50  0000 C CNN
F 2 "KiCad-Jumper:SolderJumper-2_P1.3mm_Open_RoundedPad1.0x1.5mm" H 10550 5250 50  0001 C CNN
F 3 "~" H 10550 5250 50  0001 C CNN
	1    10550 5250
	1    0    0    -1  
$EndComp
Text Label 10850 5250 0    50   ~ 0
RST
$Comp
L power:GND #PWR0137
U 1 1
P 10250 5250
F 0 "#PWR0137" H 10250 5000 50  0001 C CNN
F 1 "GND" H 10255 5077 50  0000 C CNN
F 2 "" H 10250 5250 50  0001 C CNN
F 3 "" H 10250 5250 50  0001 C CNN
	1    10250 5250
	1    0    0    -1  
$EndComp
$Comp
L Device:R R14
U 1 1
P 4250 6900
F 0 "R14" H 4320 6946 50  0000 L CNN
F 1 "10K" H 4320 6855 50  0000 L CNN
F 2 "Resistors_SMD:R_0805" V 4180 6900 50  0001 C CNN
F 3 "~" H 4250 6900 50  0001 C CNN
	1    4250 6900
	1    0    0    -1  
$EndComp
Wire Wire Line
	3550 6050 4600 6050
Wire Wire Line
	3550 5850 4700 5850
Wire Wire Line
	3550 5750 4800 5750
Wire Wire Line
	2950 7100 4250 7100
Wire Wire Line
	4250 6650 4250 6750
Wire Wire Line
	3550 6650 4250 6650
Wire Wire Line
	4250 7050 4250 7100
Connection ~ 4250 7100
Wire Wire Line
	4250 7100 4900 7100
Wire Wire Line
	850  7100 1400 7100
$Comp
L Device:CP C15
U 1 1
P 1400 6300
F 0 "C15" H 1518 6346 50  0000 L CNN
F 1 "10uF" H 1518 6255 50  0000 L CNN
F 2 "Capacitors_Tantalum_SMD:CP_Tantalum_Case-R_EIA-2012-12_Reflow" H 1438 6150 50  0001 C CNN
F 3 "~" H 1400 6300 50  0001 C CNN
	1    1400 6300
	1    0    0    -1  
$EndComp
Wire Wire Line
	1400 6450 1400 7100
Connection ~ 1400 7100
Wire Wire Line
	1400 7100 2950 7100
$Comp
L Device:Q_NPN_BEC Q1
U 1 1
P 8050 4900
F 0 "Q1" V 8378 4900 50  0000 C CNN
F 1 "Q_NPN_BEC" V 8287 4900 50  0000 C CNN
F 2 "TO_SOT_Packages_SMD:SOT-23" H 8250 5000 50  0001 C CNN
F 3 "" H 8050 4900 50  0001 C CNN
	1    8050 4900
	0    1    -1   0   
$EndComp
$Comp
L IoT_Messenger-rescue:PL9823-PL9823 LED2
U 1 1
P 6400 3200
F 0 "LED2" H 6741 3246 50  0000 L CNN
F 1 "PL9823" H 6741 3155 50  0000 L CNN
F 2 "LEDs:LED_D5.0mm-4" H 6450 2900 50  0001 L TNN
F 3 "https://cdn-shop.adafruit.com/datasheets/WS2812B.pdf" H 6500 2825 50  0001 L TNN
	1    6400 3200
	1    0    0    -1  
$EndComp
$Comp
L Connector:Conn_01x03_Male J5
U 1 1
P 8150 3200
F 0 "J5" H 8123 3223 50  0000 R CNN
F 1 "LED" H 8123 3132 50  0000 R CNN
F 2 "Pin_Headers:Pin_Header_Straight_1x03_Pitch2.54mm" H 8150 3200 50  0001 C CNN
F 3 "~" H 8150 3200 50  0001 C CNN
	1    8150 3200
	-1   0    0    -1  
$EndComp
Wire Wire Line
	7200 3500 7950 3500
Wire Wire Line
	7950 3500 7950 3300
Wire Wire Line
	7200 2900 7950 2900
Wire Wire Line
	7950 2900 7950 3100
Wire Wire Line
	6700 3200 6900 3200
Wire Wire Line
	7650 3200 7950 3200
Wire Wire Line
	6900 2650 7650 2650
Wire Wire Line
	6900 2650 6900 3200
Wire Wire Line
	7650 2650 7650 3200
Wire Wire Line
	3550 6150 3700 6150
Wire Wire Line
	3550 6250 3600 6250
Wire Wire Line
	5000 5550 3600 5550
Wire Wire Line
	3600 5550 3600 6250
Connection ~ 3600 6250
Wire Wire Line
	3600 6250 3750 6250
Wire Wire Line
	5000 5450 3700 5450
Wire Wire Line
	3700 5450 3700 6150
Connection ~ 3700 6150
Wire Wire Line
	3700 6150 3750 6150
Wire Wire Line
	5000 5650 4900 5650
Wire Wire Line
	4900 5650 4900 5350
Wire Wire Line
	850  5350 850  6150
Wire Wire Line
	850  5350 1400 5350
Wire Wire Line
	1400 5350 1400 6150
Connection ~ 1400 5350
Wire Wire Line
	1400 5350 1850 5350
Connection ~ 2950 5350
Wire Wire Line
	2950 5350 4900 5350
Wire Wire Line
	2950 5350 2950 5550
Wire Wire Line
	1850 5350 1850 5550
Connection ~ 1850 5350
Wire Wire Line
	1850 5350 2950 5350
$Comp
L power:VBUS #PWR0138
U 1 1
P 1350 950
F 0 "#PWR0138" H 1350 800 50  0001 C CNN
F 1 "VBUS" H 1365 1123 50  0000 C CNN
F 2 "" H 1350 950 50  0001 C CNN
F 3 "" H 1350 950 50  0001 C CNN
	1    1350 950 
	1    0    0    -1  
$EndComp
Connection ~ 1350 950 
Wire Wire Line
	4600 7000 5000 7000
Wire Wire Line
	4600 6050 4600 7000
Wire Wire Line
	4700 5850 4700 6900
Wire Wire Line
	4700 6900 5000 6900
$Comp
L power:+3V3 #PWR0125
U 1 1
P 10900 5800
F 0 "#PWR0125" H 10900 5650 50  0001 C CNN
F 1 "+3V3" H 10915 5973 50  0000 C CNN
F 2 "" H 10900 5800 50  0001 C CNN
F 3 "" H 10900 5800 50  0001 C CNN
	1    10900 5800
	1    0    0    -1  
$EndComp
Wire Wire Line
	10750 5800 10900 5800
$Comp
L Device:Polyfuse F2
U 1 1
P 4250 950
F 0 "F2" V 4025 950 50  0000 C CNN
F 1 "500mA" V 4116 950 50  0000 C CNN
F 2 "Fuse_Holders_and_Fuses:Fuse_SMD1206_Reflow" H 4300 750 50  0001 L CNN
F 3 "~" H 4250 950 50  0001 C CNN
	1    4250 950 
	0    1    1    0   
$EndComp
Wire Wire Line
	4600 950  4400 950 
$Comp
L Device:Jumper JP3
U 1 1
P 6400 2650
F 0 "JP3" H 6400 2914 50  0000 C CNN
F 1 "LED" H 6400 2823 50  0000 C CNN
F 2 "KiCad-Jumper:SolderJumper-2_P1.3mm_Open_RoundedPad1.0x1.5mm" H 6400 2650 50  0001 C CNN
F 3 "~" H 6400 2650 50  0001 C CNN
	1    6400 2650
	1    0    0    -1  
$EndComp
Wire Wire Line
	6900 2650 6700 2650
Connection ~ 6900 2650
Wire Wire Line
	6100 2650 5950 2650
$Comp
L Device:R R15
U 1 1
P 7850 1800
F 0 "R15" H 7920 1846 50  0000 L CNN
F 1 "62K" H 7920 1755 50  0000 L CNN
F 2 "Resistors_SMD:R_0805" V 7780 1800 50  0001 C CNN
F 3 "~" H 7850 1800 50  0001 C CNN
	1    7850 1800
	1    0    0    -1  
$EndComp
$Comp
L power:GND #PWR0122
U 1 1
P 7850 2000
F 0 "#PWR0122" H 7850 1750 50  0001 C CNN
F 1 "GND" H 7855 1827 50  0000 C CNN
F 2 "" H 7850 2000 50  0001 C CNN
F 3 "" H 7850 2000 50  0001 C CNN
	1    7850 2000
	1    0    0    -1  
$EndComp
Wire Wire Line
	7850 2000 7850 1950
Wire Wire Line
	7850 1650 7850 1550
Connection ~ 7850 1550
Text Notes 8100 1100 0    50   ~ 0
Ratio A0 input\nto 1 Volt max. \n+BATT will not\nexceed 4.2 volts.
Wire Wire Line
	7850 950  7850 1200
$Comp
L Device:Jumper JP4
U 1 1
P 7500 5100
F 0 "JP4" H 7500 5400 50  0000 C CNN
F 1 "DBNC" H 7500 5300 50  0000 C CNN
F 2 "KiCad-Jumper:SolderJumper-2_P1.3mm_Open_RoundedPad1.0x1.5mm" H 7500 5100 50  0001 C CNN
F 3 "~" H 7500 5100 50  0001 C CNN
	1    7500 5100
	0    -1   -1   0   
$EndComp
Wire Wire Line
	7350 4650 7350 5400
Wire Wire Line
	7700 4800 7500 4800
Wire Wire Line
	7700 5250 7700 5400
Wire Wire Line
	7700 5400 7500 5400
Wire Wire Line
	7500 5400 7350 5400
Connection ~ 7500 5400
Connection ~ 7350 5400
Wire Wire Line
	7350 5400 7350 5800
Wire Wire Line
	9150 2950 10800 2950
$Comp
L Device:C C16
U 1 1
P 1950 3900
F 0 "C16" H 2050 3950 50  0000 L CNN
F 1 "1uF" H 2050 3850 50  0000 L CNN
F 2 "Capacitors_SMD:C_0805" H 1988 3750 50  0001 C CNN
F 3 "~" H 1950 3900 50  0001 C CNN
	1    1950 3900
	1    0    0    -1  
$EndComp
Wire Wire Line
	1050 4450 1600 4450
Wire Wire Line
	1600 4450 1600 4200
Wire Wire Line
	1950 4550 1950 4250
Wire Wire Line
	1950 4250 2150 4250
Connection ~ 2150 4250
Wire Wire Line
	2150 4250 2150 4350
Wire Wire Line
	2150 3350 2150 4250
Wire Wire Line
	1950 3350 1950 3750
Wire Wire Line
	1750 3800 1750 4550
Connection ~ 1750 4550
Wire Wire Line
	1750 4550 1950 4550
Wire Wire Line
	1950 4050 1950 4250
Connection ~ 1950 4250
Text Notes 3050 4800 0    50   ~ 0
NOTE: C16 loading not always required.
$Comp
L Device:R R16
U 1 1
P 9300 5950
F 0 "R16" H 9370 5996 50  0000 L CNN
F 1 "10K" H 9370 5905 50  0000 L CNN
F 2 "Resistors_SMD:R_0805" V 9230 5950 50  0001 C CNN
F 3 "~" H 9300 5950 50  0001 C CNN
	1    9300 5950
	1    0    0    -1  
$EndComp
Wire Wire Line
	9350 5800 9300 5800
Wire Wire Line
	9300 6100 9300 6150
Text Notes 10250 2200 0    50   ~ 0
R4 must be loaded\nto ensure GPIO0 is\npulled up after POR.
$Comp
L Device:R R17
U 1 1
P 5600 2900
F 0 "R17" H 5670 2946 50  0000 L CNN
F 1 "10K" H 5670 2855 50  0000 L CNN
F 2 "Resistors_SMD:R_0805" V 5530 2900 50  0001 C CNN
F 3 "~" H 5600 2900 50  0001 C CNN
	1    5600 2900
	1    0    0    -1  
$EndComp
Wire Wire Line
	5600 3200 5600 3050
Wire Wire Line
	5600 3200 5950 3200
Wire Wire Line
	5950 2650 5950 3200
Connection ~ 5950 3200
Wire Wire Line
	5950 3200 6100 3200
Wire Wire Line
	5950 3200 5950 3500
Wire Wire Line
	5950 3500 5800 3500
$Comp
L power:+3V3 #PWR0121
U 1 1
P 5600 2650
F 0 "#PWR0121" H 5600 2500 50  0001 C CNN
F 1 "+3V3" H 5615 2823 50  0000 C CNN
F 2 "" H 5600 2650 50  0001 C CNN
F 3 "" H 5600 2650 50  0001 C CNN
	1    5600 2650
	1    0    0    -1  
$EndComp
Wire Wire Line
	5600 2750 5600 2650
Text Notes 5200 3750 0    50   ~ 0
R17 must be loaded to ensure GPIO2 is\npulled up after POR.
Wire Wire Line
	4100 950  4100 1300
Wire Wire Line
	5000 6800 5000 6700
Text Label 5250 6700 0    50   ~ 0
RST
Wire Wire Line
	5000 6700 5250 6700
Wire Wire Line
	1800 950  1750 950 
$Comp
L Device:R R18
U 1 1
P 5300 1650
F 0 "R18" H 5370 1696 50  0000 L CNN
F 1 "100K" H 5370 1605 50  0000 L CNN
F 2 "Resistors_SMD:R_0805" V 5230 1650 50  0001 C CNN
F 3 "~" H 5300 1650 50  0001 C CNN
	1    5300 1650
	1    0    0    -1  
$EndComp
$Comp
L Transistor_FET:IRLML6402 Q2
U 1 1
P 4950 1250
F 0 "Q2" V 5200 1250 50  0000 C CNN
F 1 "IRLML6402" V 5291 1250 50  0000 C CNN
F 2 "TO_SOT_Packages_SMD:SOT-23" H 5150 1175 50  0001 L CIN
F 3 "https://www.infineon.com/dgdl/irlml6402pbf.pdf?fileId=5546d462533600a401535668d5c2263c" H 4950 1250 50  0001 L CNN
	1    4950 1250
	0    -1   1    0   
$EndComp
$Comp
L power:+5V #PWR0130
U 1 1
P 4950 950
F 0 "#PWR0130" H 4950 800 50  0001 C CNN
F 1 "+5V" H 4965 1123 50  0000 C CNN
F 2 "" H 4950 950 50  0001 C CNN
F 3 "" H 4950 950 50  0001 C CNN
	1    4950 950 
	1    0    0    -1  
$EndComp
Wire Wire Line
	4950 950  5300 950 
Wire Wire Line
	5300 950  5300 1500
$Comp
L power:GND #PWR0139
U 1 1
P 5300 1800
F 0 "#PWR0139" H 5300 1550 50  0001 C CNN
F 1 "GND" H 5305 1627 50  0000 C CNN
F 2 "" H 5300 1800 50  0001 C CNN
F 3 "" H 5300 1800 50  0001 C CNN
	1    5300 1800
	1    0    0    -1  
$EndComp
Wire Wire Line
	5300 950  5600 950 
Connection ~ 5300 950 
$Comp
L Regulator_Linear:LM1117-3.3 IC2
U 1 1
P 6500 1350
F 0 "IC2" H 6500 1592 50  0000 C CNN
F 1 "LM1117-3.3" H 6500 1501 50  0000 C CNN
F 2 "TO_SOT_Packages_SMD:SOT-223-3_TabPin2" H 6500 1350 50  0001 C CNN
F 3 "http://www.ti.com/lit/ds/symlink/lm1117.pdf" H 6500 1350 50  0001 C CNN
	1    6500 1350
	1    0    0    -1  
$EndComp
$Comp
L Device:D_Schottky D1
U 1 1
P 5600 1150
F 0 "D1" V 5646 1071 50  0000 R CNN
F 1 "SS16" V 5555 1071 50  0000 R CNN
F 2 "Diodes_SMD:D_SMA" H 5600 1150 50  0001 C CNN
F 3 "~" H 5600 1150 50  0001 C CNN
	1    5600 1150
	0    -1   -1   0   
$EndComp
Text Label 5700 1350 0    50   ~ 0
+VOUT
Wire Wire Line
	5150 1350 5600 1350
Wire Wire Line
	5600 1300 5600 1350
Connection ~ 5600 1350
Wire Wire Line
	5600 1350 6050 1350
Wire Wire Line
	6050 1500 6050 1350
Connection ~ 6050 1350
Wire Wire Line
	6050 1350 6200 1350
Wire Wire Line
	6500 1800 6500 1650
Wire Wire Line
	6800 1350 6900 1350
Wire Wire Line
	7300 1350 7300 1500
Wire Wire Line
	7300 950  7300 1350
Connection ~ 7300 1350
Wire Wire Line
	6900 1500 6900 1350
Connection ~ 6900 1350
Wire Wire Line
	6900 1350 7300 1350
Wire Wire Line
	4950 1050 4950 950 
Connection ~ 4950 950 
Wire Wire Line
	5600 950  5600 1000
Wire Wire Line
	4600 950  4600 1350
Wire Wire Line
	4600 1350 4750 1350
Connection ~ 4600 950 
$EndSCHEMATC
